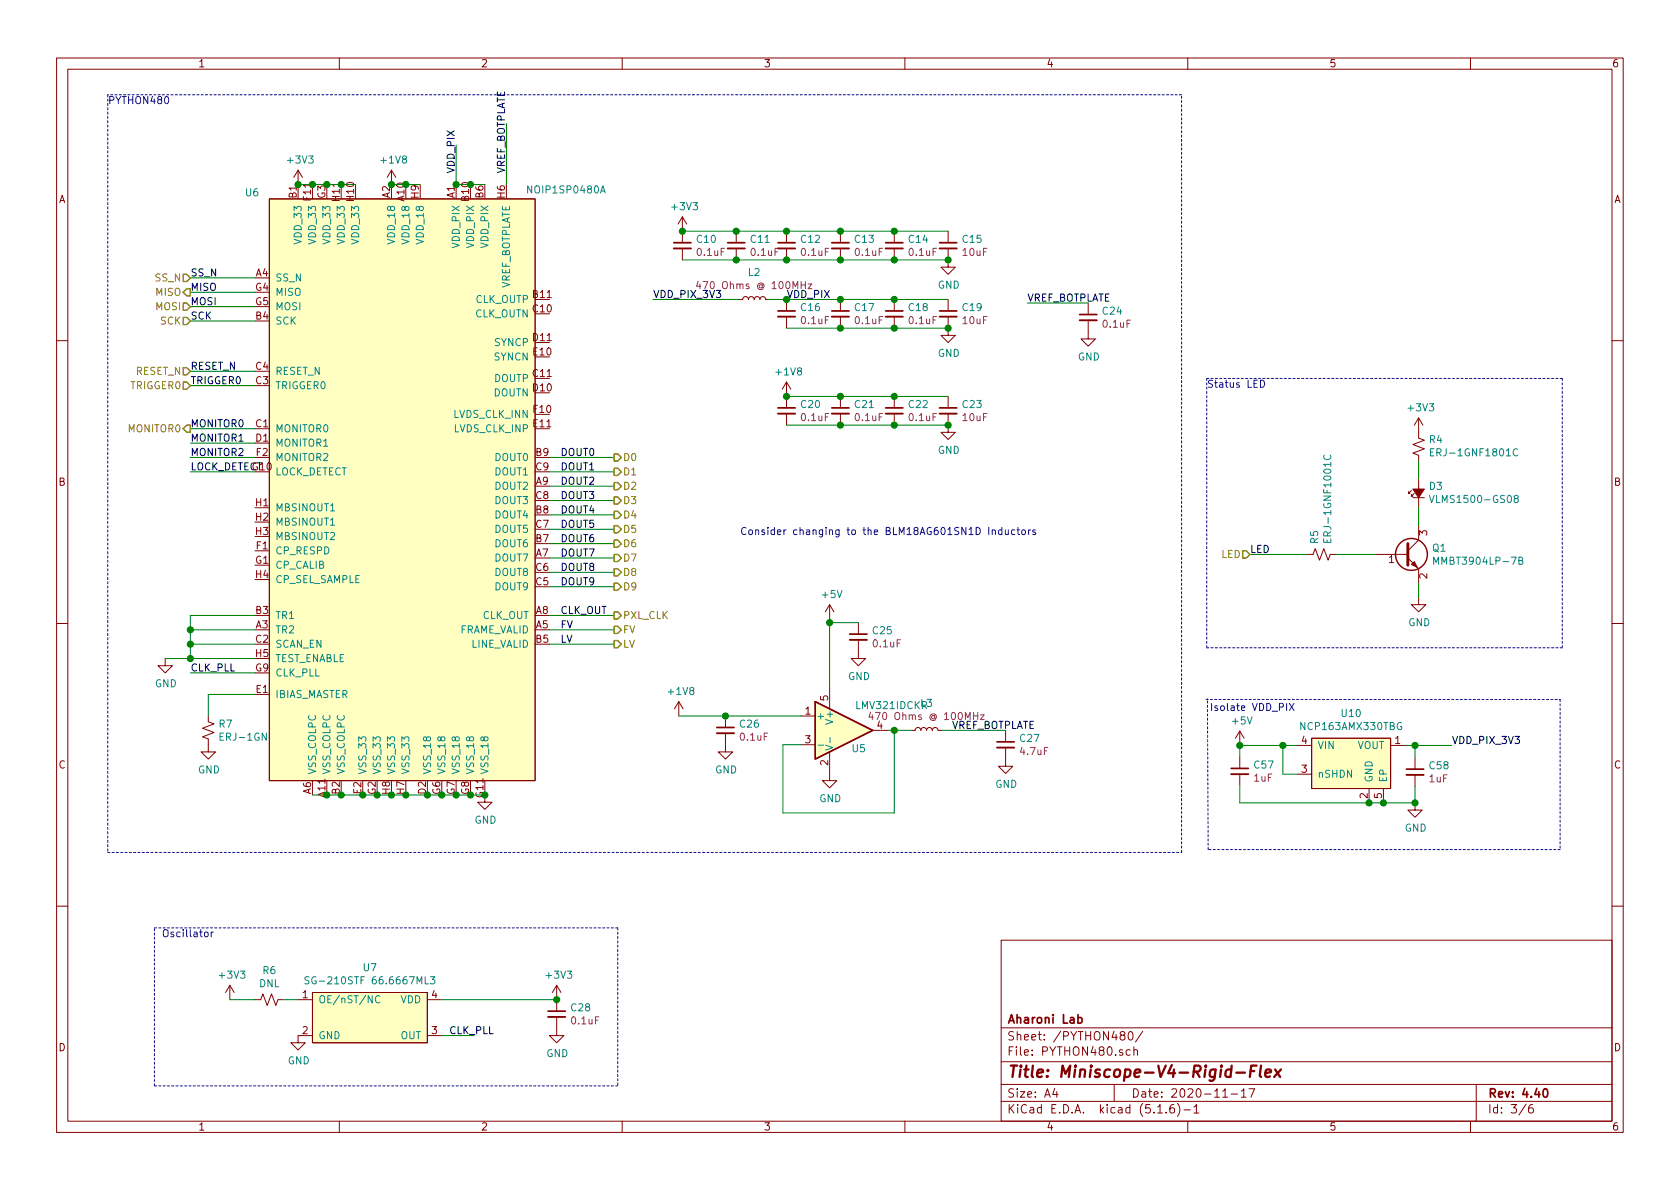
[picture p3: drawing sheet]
EESchema Schematic File Version 4
EELAYER 30 0
EELAYER END
$Descr A4 11693 8268
encoding utf-8
Sheet 3 6
Title "Miniscope-V4-Rigid-Flex"
Date "2020-11-17"
Rev "4.40"
Comp "Aharoni Lab"
Comment1 ""
Comment2 ""
Comment3 ""
Comment4 ""
$EndDescr
$Comp
L .Opamp:LMV321IDCKR U5
U 1 1
P 5875 5075
F 0 "U5" H 5925 4950 50  0000 L CNN
F 1 "LMV321IDCKR" H 5950 5250 50  0000 L CNN
F 2 ".Package_SOT:SOT_23-5P65_210X110L36X22L" H 5775 5175 50  0001 L CNN
F 3 "http://www.ti.com/lit/ds/symlink/lmv324.pdf" H 5875 5275 50  0001 C CNN
F 4 "Opamp" H 0   0   50  0001 C CNN "Note"
	1    5875 5075
	1    0    0    -1  
$EndComp
$Comp
L .Oscillator:SiT_2.5mmx2mm U7
U 1 1
P 2575 7050
F 0 "U7" H 2575 7375 50  0000 C CNN
F 1 "SG-210STF 66.6667ML3" H 2575 7284 50  0000 C CNN
F 2 ".Oscillator:OSC_CC250X200X80L70X75L" H 2525 7300 50  0001 C CNN
F 3 "https://www.sitime.com/datasheet/SiT8008" H 2525 7300 50  0001 C CNN
F 4 "2.5mmx2mm" H 0   0   50  0001 C CNN "Size"
F 5 "~66.7MHz Osc" H 0   0   50  0001 C CNN "Note"
	1    2575 7050
	1    0    0    -1  
$EndComp
$Comp
L .Capacitor:GRM033R61A104ME15D C12
U 1 1
P 5475 1700
F 0 "C12" H 5567 1746 50  0000 L CNN
F 1 "GRM033R61A104ME15D" H 5085 1870 50  0001 L CNN
F 2 ".Capacitor:C_0201_0603Metric_L" H 5535 1970 50  0001 C CNN
F 3 "http://search.murata.co.jp/Ceramy/image/img/A01X/G101/ENG/GRM033R61A104ME15-01.pdf" H 5485 1770 50  0001 C CNN
F 4 "0.1uF" H 5567 1655 50  0000 L CNN "Note"
F 5 "0201" H 5585 1520 50  0001 C CNN "Size"
	1    5475 1700
	1    0    0    -1  
$EndComp
$Comp
L .Capacitor:GRM033R61A104ME15D C13
U 1 1
P 5850 1700
F 0 "C13" H 5942 1746 50  0000 L CNN
F 1 "GRM033R61A104ME15D" H 5460 1870 50  0001 L CNN
F 2 ".Capacitor:C_0201_0603Metric_L" H 5910 1970 50  0001 C CNN
F 3 "http://search.murata.co.jp/Ceramy/image/img/A01X/G101/ENG/GRM033R61A104ME15-01.pdf" H 5860 1770 50  0001 C CNN
F 4 "0.1uF" H 5942 1655 50  0000 L CNN "Note"
F 5 "0201" H 5960 1520 50  0001 C CNN "Size"
	1    5850 1700
	1    0    0    -1  
$EndComp
$Comp
L .Capacitor:GRM033R61A104ME15D C14
U 1 1
P 6225 1700
F 0 "C14" H 6317 1746 50  0000 L CNN
F 1 "GRM033R61A104ME15D" H 5835 1870 50  0001 L CNN
F 2 ".Capacitor:C_0201_0603Metric_L" H 6285 1970 50  0001 C CNN
F 3 "http://search.murata.co.jp/Ceramy/image/img/A01X/G101/ENG/GRM033R61A104ME15-01.pdf" H 6235 1770 50  0001 C CNN
F 4 "0.1uF" H 6317 1655 50  0000 L CNN "Note"
F 5 "0201" H 6335 1520 50  0001 C CNN "Size"
	1    6225 1700
	1    0    0    -1  
$EndComp
$Comp
L .Capacitor:GRM155R60J106ME15D C15
U 1 1
P 6600 1700
F 0 "C15" H 6692 1746 50  0000 L CNN
F 1 "GRM155R60J106ME15D" H 6210 1870 50  0001 L CNN
F 2 ".Capacitor:C_0402_1005Metric_L" H 6710 1970 50  0001 C CNN
F 3 "https://search.murata.co.jp/Ceramy/image/img/A01X/G101/ENG/GRM155R60J106ME15-01.pdf" H 6610 1770 50  0001 C CNN
F 4 "10uF" H 6692 1655 50  0000 L CNN "Note"
F 5 "0402" H 6710 1520 50  0001 C CNN "Size"
	1    6600 1700
	1    0    0    -1  
$EndComp
$Comp
L .Capacitor:GRM033R61A104ME15D C10
U 1 1
P 4750 1700
F 0 "C10" H 4842 1746 50  0000 L CNN
F 1 "GRM033R61A104ME15D" H 4360 1870 50  0001 L CNN
F 2 ".Capacitor:C_0201_0603Metric_L" H 4810 1970 50  0001 C CNN
F 3 "http://search.murata.co.jp/Ceramy/image/img/A01X/G101/ENG/GRM033R61A104ME15-01.pdf" H 4760 1770 50  0001 C CNN
F 4 "0.1uF" H 4842 1655 50  0000 L CNN "Note"
F 5 "0201" H 4860 1520 50  0001 C CNN "Size"
	1    4750 1700
	1    0    0    -1  
$EndComp
$Comp
L power:+3V3 #PWR0130
U 1 1
P 4750 1600
F 0 "#PWR0130" H 4750 1450 50  0001 C CNN
F 1 "+3V3" H 4765 1773 50  0000 C CNN
F 2 "" H 4750 1600 50  0001 C CNN
F 3 "" H 4750 1600 50  0001 C CNN
	1    4750 1600
	1    0    0    -1  
$EndComp
Connection ~ 4750 1600
$Comp
L power:GND #PWR0131
U 1 1
P 6600 1800
F 0 "#PWR0131" H 6600 1550 50  0001 C CNN
F 1 "GND" H 6605 1627 50  0000 C CNN
F 2 "" H 6600 1800 50  0001 C CNN
F 3 "" H 6600 1800 50  0001 C CNN
	1    6600 1800
	1    0    0    -1  
$EndComp
$Comp
L power:+3V3 #PWR0132
U 1 1
P 2075 1275
F 0 "#PWR0132" H 2075 1125 50  0001 C CNN
F 1 "+3V3" H 2090 1448 50  0000 C CNN
F 2 "" H 2075 1275 50  0001 C CNN
F 3 "" H 2075 1275 50  0001 C CNN
	1    2075 1275
	1    0    0    -1  
$EndComp
$Comp
L .Capacitor:GRM033R61A104ME15D C21
U 1 1
P 5850 2850
F 0 "C21" H 5942 2896 50  0000 L CNN
F 1 "GRM033R61A104ME15D" H 5460 3020 50  0001 L CNN
F 2 ".Capacitor:C_0201_0603Metric_L" H 5910 3120 50  0001 C CNN
F 3 "http://search.murata.co.jp/Ceramy/image/img/A01X/G101/ENG/GRM033R61A104ME15-01.pdf" H 5860 2920 50  0001 C CNN
F 4 "0.1uF" H 5942 2805 50  0000 L CNN "Note"
F 5 "0201" H 5960 2670 50  0001 C CNN "Size"
	1    5850 2850
	1    0    0    -1  
$EndComp
$Comp
L .Capacitor:GRM033R61A104ME15D C22
U 1 1
P 6225 2850
F 0 "C22" H 6317 2896 50  0000 L CNN
F 1 "GRM033R61A104ME15D" H 5835 3020 50  0001 L CNN
F 2 ".Capacitor:C_0201_0603Metric_L" H 6285 3120 50  0001 C CNN
F 3 "http://search.murata.co.jp/Ceramy/image/img/A01X/G101/ENG/GRM033R61A104ME15-01.pdf" H 6235 2920 50  0001 C CNN
F 4 "0.1uF" H 6317 2805 50  0000 L CNN "Note"
F 5 "0201" H 6335 2670 50  0001 C CNN "Size"
	1    6225 2850
	1    0    0    -1  
$EndComp
$Comp
L .Capacitor:GRM033R61A104ME15D C20
U 1 1
P 5475 2850
F 0 "C20" H 5567 2896 50  0000 L CNN
F 1 "GRM033R61A104ME15D" H 5085 3020 50  0001 L CNN
F 2 ".Capacitor:C_0201_0603Metric_L" H 5535 3120 50  0001 C CNN
F 3 "http://search.murata.co.jp/Ceramy/image/img/A01X/G101/ENG/GRM033R61A104ME15-01.pdf" H 5485 2920 50  0001 C CNN
F 4 "0.1uF" H 5567 2805 50  0000 L CNN "Note"
F 5 "0201" H 5585 2670 50  0001 C CNN "Size"
	1    5475 2850
	1    0    0    -1  
$EndComp
$Comp
L power:+1V8 #PWR0133
U 1 1
P 5475 2750
F 0 "#PWR0133" H 5475 2600 50  0001 C CNN
F 1 "+1V8" H 5490 2923 50  0000 C CNN
F 2 "" H 5475 2750 50  0001 C CNN
F 3 "" H 5475 2750 50  0001 C CNN
	1    5475 2750
	1    0    0    -1  
$EndComp
Connection ~ 5475 2750
$Comp
L power:+1V8 #PWR0134
U 1 1
P 2725 1275
F 0 "#PWR0134" H 2725 1125 50  0001 C CNN
F 1 "+1V8" H 2740 1448 50  0000 C CNN
F 2 "" H 2725 1275 50  0001 C CNN
F 3 "" H 2725 1275 50  0001 C CNN
	1    2725 1275
	1    0    0    -1  
$EndComp
$Comp
L .Capacitor:GRM155R60J106ME15D C23
U 1 1
P 6600 2850
F 0 "C23" H 6692 2896 50  0000 L CNN
F 1 "GRM155R60J106ME15D" H 6210 3020 50  0001 L CNN
F 2 ".Capacitor:C_0402_1005Metric_L" H 6710 3120 50  0001 C CNN
F 3 "https://search.murata.co.jp/Ceramy/image/img/A01X/G101/ENG/GRM155R60J106ME15-01.pdf" H 6610 2920 50  0001 C CNN
F 4 "10uF" H 6692 2805 50  0000 L CNN "Note"
F 5 "0402" H 6710 2670 50  0001 C CNN "Size"
	1    6600 2850
	1    0    0    -1  
$EndComp
$Comp
L power:GND #PWR0135
U 1 1
P 6600 2950
F 0 "#PWR0135" H 6600 2700 50  0001 C CNN
F 1 "GND" H 6605 2777 50  0000 C CNN
F 2 "" H 6600 2950 50  0001 C CNN
F 3 "" H 6600 2950 50  0001 C CNN
	1    6600 2950
	1    0    0    -1  
$EndComp
Wire Wire Line
	5475 2750 5850 2750
Wire Wire Line
	5475 2950 5850 2950
Wire Wire Line
	4750 1600 5125 1600
Wire Wire Line
	4750 1800 5125 1800
$Comp
L .Capacitor:GRM033R61A104ME15D C11
U 1 1
P 5125 1700
F 0 "C11" H 5217 1746 50  0000 L CNN
F 1 "GRM033R61A104ME15D" H 4735 1870 50  0001 L CNN
F 2 ".Capacitor:C_0201_0603Metric_L" H 5185 1970 50  0001 C CNN
F 3 "http://search.murata.co.jp/Ceramy/image/img/A01X/G101/ENG/GRM033R61A104ME15-01.pdf" H 5135 1770 50  0001 C CNN
F 4 "0.1uF" H 5217 1655 50  0000 L CNN "Note"
F 5 "0201" H 5235 1520 50  0001 C CNN "Size"
	1    5125 1700
	1    0    0    -1  
$EndComp
Connection ~ 5125 1600
Wire Wire Line
	5125 1600 5475 1600
Connection ~ 5125 1800
Wire Wire Line
	5125 1800 5475 1800
Wire Wire Line
	5850 2750 6225 2750
Connection ~ 5850 2750
Connection ~ 6225 2750
Wire Wire Line
	6225 2750 6600 2750
Wire Wire Line
	6600 2950 6225 2950
Connection ~ 5850 2950
Connection ~ 6225 2950
Wire Wire Line
	6225 2950 5850 2950
Connection ~ 6600 2950
Wire Wire Line
	5475 1800 5850 1800
Connection ~ 5475 1800
Connection ~ 6600 1800
Connection ~ 5850 1800
Wire Wire Line
	5850 1800 6225 1800
Connection ~ 6225 1800
Wire Wire Line
	6225 1800 6600 1800
Wire Wire Line
	6600 1600 6225 1600
Connection ~ 5475 1600
Connection ~ 5850 1600
Wire Wire Line
	5850 1600 5475 1600
Connection ~ 6225 1600
Wire Wire Line
	6225 1600 5850 1600
Wire Wire Line
	3175 1275 3175 1000
Text Label 3175 1200 1    50   ~ 0
VDD_PIX
Wire Wire Line
	3525 1275 3525 850 
Text Label 3525 1200 1    50   ~ 0
VREF_BOTPLATE
$Comp
L .Capacitor:GRM033R61A104ME15D C17
U 1 1
P 5850 2175
F 0 "C17" H 5942 2221 50  0000 L CNN
F 1 "GRM033R61A104ME15D" H 5460 2345 50  0001 L CNN
F 2 ".Capacitor:C_0201_0603Metric_L" H 5910 2445 50  0001 C CNN
F 3 "http://search.murata.co.jp/Ceramy/image/img/A01X/G101/ENG/GRM033R61A104ME15-01.pdf" H 5860 2245 50  0001 C CNN
F 4 "0.1uF" H 5942 2130 50  0000 L CNN "Note"
F 5 "0201" H 5960 1995 50  0001 C CNN "Size"
	1    5850 2175
	1    0    0    -1  
$EndComp
$Comp
L .Capacitor:GRM033R61A104ME15D C18
U 1 1
P 6225 2175
F 0 "C18" H 6317 2221 50  0000 L CNN
F 1 "GRM033R61A104ME15D" H 5835 2345 50  0001 L CNN
F 2 ".Capacitor:C_0201_0603Metric_L" H 6285 2445 50  0001 C CNN
F 3 "http://search.murata.co.jp/Ceramy/image/img/A01X/G101/ENG/GRM033R61A104ME15-01.pdf" H 6235 2245 50  0001 C CNN
F 4 "0.1uF" H 6317 2130 50  0000 L CNN "Note"
F 5 "0201" H 6335 1995 50  0001 C CNN "Size"
	1    6225 2175
	1    0    0    -1  
$EndComp
$Comp
L .Capacitor:GRM033R61A104ME15D C16
U 1 1
P 5475 2175
F 0 "C16" H 5567 2221 50  0000 L CNN
F 1 "GRM033R61A104ME15D" H 5085 2345 50  0001 L CNN
F 2 ".Capacitor:C_0201_0603Metric_L" H 5535 2445 50  0001 C CNN
F 3 "http://search.murata.co.jp/Ceramy/image/img/A01X/G101/ENG/GRM033R61A104ME15-01.pdf" H 5485 2245 50  0001 C CNN
F 4 "0.1uF" H 5567 2130 50  0000 L CNN "Note"
F 5 "0201" H 5585 1995 50  0001 C CNN "Size"
	1    5475 2175
	1    0    0    -1  
$EndComp
$Comp
L .Capacitor:GRM155R60J106ME15D C19
U 1 1
P 6600 2175
F 0 "C19" H 6692 2221 50  0000 L CNN
F 1 "GRM155R60J106ME15D" H 6210 2345 50  0001 L CNN
F 2 ".Capacitor:C_0402_1005Metric_L" H 6710 2445 50  0001 C CNN
F 3 "https://search.murata.co.jp/Ceramy/image/img/A01X/G101/ENG/GRM155R60J106ME15-01.pdf" H 6610 2245 50  0001 C CNN
F 4 "10uF" H 6692 2130 50  0000 L CNN "Note"
F 5 "0402" H 6710 1995 50  0001 C CNN "Size"
	1    6600 2175
	1    0    0    -1  
$EndComp
$Comp
L power:GND #PWR0136
U 1 1
P 6600 2275
F 0 "#PWR0136" H 6600 2025 50  0001 C CNN
F 1 "GND" H 6605 2102 50  0000 C CNN
F 2 "" H 6600 2275 50  0001 C CNN
F 3 "" H 6600 2275 50  0001 C CNN
	1    6600 2275
	1    0    0    -1  
$EndComp
Wire Wire Line
	5475 2075 5850 2075
Wire Wire Line
	5475 2275 5850 2275
Wire Wire Line
	5850 2075 6225 2075
Connection ~ 5850 2075
Connection ~ 6225 2075
Wire Wire Line
	6225 2075 6600 2075
Wire Wire Line
	6600 2275 6225 2275
Connection ~ 5850 2275
Connection ~ 6225 2275
Wire Wire Line
	6225 2275 5850 2275
Connection ~ 6600 2275
Text Label 5475 2075 0    50   ~ 0
VDD_PIX
$Comp
L .Inductor:BLM18PG471SN1D L2
U 1 1
P 5250 2075
F 0 "L2" V 5435 2075 50  0000 C CNN
F 1 "BLM18PG471SN1D" H 5300 1925 50  0001 L CNN
F 2 ".Inductor:L_0603_1608Metric_L" H 5300 2375 50  0001 C CNN
F 3 "https://www.murata.com/en-us/products/productdata/8796738650142/ENFA0003.pdf" H 5250 2075 50  0001 C CNN
F 4 "470 Ohms @ 100MHz" V 5344 2075 50  0000 C CNN "Note"
F 5 "0603" H 5400 1825 50  0001 C CNN "Size"
	1    5250 2075
	0    -1   -1   0   
$EndComp
Wire Wire Line
	5475 2075 5350 2075
Connection ~ 5475 2075
Wire Wire Line
	1775 4825 1450 4825
Wire Wire Line
	1450 4825 1450 4975
$Comp
L .Device:R_Small_US R7
U 1 1
P 1450 5075
F 0 "R7" H 1518 5121 50  0000 L CNN
F 1 "ERJ-1GNF4752C" H 1518 5030 50  0000 L CNN
F 2 ".Resistor:R_0201_0603Metric_ERJ_L" H 1450 5075 50  0001 C CNN
F 3 "~" H 1450 5075 50  0001 C CNN
F 4 "47.7K 1%" H 0   0   50  0001 C CNN "Note"
F 5 "0201" H 0   0   50  0001 C CNN "Size"
	1    1450 5075
	1    0    0    -1  
$EndComp
$Comp
L power:GND #PWR0138
U 1 1
P 1450 5175
F 0 "#PWR0138" H 1450 4925 50  0001 C CNN
F 1 "GND" H 1455 5002 50  0000 C CNN
F 2 "" H 1450 5175 50  0001 C CNN
F 3 "" H 1450 5175 50  0001 C CNN
	1    1450 5175
	1    0    0    -1  
$EndComp
$Comp
L .Capacitor:GRM033R61A104ME15D C28
U 1 1
P 3875 7050
F 0 "C28" H 3967 7096 50  0000 L CNN
F 1 "GRM033R61A104ME15D" H 3485 7220 50  0001 L CNN
F 2 ".Capacitor:C_0201_0603Metric_L" H 3935 7320 50  0001 C CNN
F 3 "http://search.murata.co.jp/Ceramy/image/img/A01X/G101/ENG/GRM033R61A104ME15-01.pdf" H 3885 7120 50  0001 C CNN
F 4 "0.1uF" H 3967 7005 50  0000 L CNN "Note"
F 5 "0201" H 3985 6870 50  0001 C CNN "Size"
	1    3875 7050
	1    0    0    -1  
$EndComp
$Comp
L power:+3V3 #PWR0139
U 1 1
P 3875 6950
F 0 "#PWR0139" H 3875 6800 50  0001 C CNN
F 1 "+3V3" H 3890 7123 50  0000 C CNN
F 2 "" H 3875 6950 50  0001 C CNN
F 3 "" H 3875 6950 50  0001 C CNN
	1    3875 6950
	1    0    0    -1  
$EndComp
Wire Wire Line
	3075 7200 3300 7200
Text Label 3125 7200 0    50   ~ 0
CLK_PLL
Wire Wire Line
	3075 6950 3875 6950
Connection ~ 3875 6950
$Comp
L power:GND #PWR0140
U 1 1
P 3875 7150
F 0 "#PWR0140" H 3875 6900 50  0001 C CNN
F 1 "GND" H 3880 6977 50  0000 C CNN
F 2 "" H 3875 7150 50  0001 C CNN
F 3 "" H 3875 7150 50  0001 C CNN
	1    3875 7150
	1    0    0    -1  
$EndComp
$Comp
L power:GND #PWR0141
U 1 1
P 2075 7200
F 0 "#PWR0141" H 2075 6950 50  0001 C CNN
F 1 "GND" H 2080 7027 50  0000 C CNN
F 2 "" H 2075 7200 50  0001 C CNN
F 3 "" H 2075 7200 50  0001 C CNN
	1    2075 7200
	1    0    0    -1  
$EndComp
$Comp
L .Device:R_Small_US R6
U 1 1
P 1875 6950
F 0 "R6" V 1670 6950 50  0000 C CNN
F 1 "DNL" V 1761 6950 50  0000 C CNN
F 2 ".Resistor:R_0201_0603Metric_ERJ_L" H 1875 6950 50  0001 C CNN
F 3 "~" H 1875 6950 50  0001 C CNN
F 4 "DNL" H 0   0   50  0001 C CNN "Note"
F 5 "0201" H 0   0   50  0001 C CNN "Size"
	1    1875 6950
	0    1    1    0   
$EndComp
$Comp
L power:+3V3 #PWR0142
U 1 1
P 1600 6950
F 0 "#PWR0142" H 1600 6800 50  0001 C CNN
F 1 "+3V3" H 1615 7123 50  0000 C CNN
F 2 "" H 1600 6950 50  0001 C CNN
F 3 "" H 1600 6950 50  0001 C CNN
	1    1600 6950
	1    0    0    -1  
$EndComp
Wire Wire Line
	2075 6950 1975 6950
Wire Wire Line
	1775 6950 1600 6950
$Comp
L power:GND #PWR0143
U 1 1
P 5775 5375
F 0 "#PWR0143" H 5775 5125 50  0001 C CNN
F 1 "GND" H 5780 5202 50  0000 C CNN
F 2 "" H 5775 5375 50  0001 C CNN
F 3 "" H 5775 5375 50  0001 C CNN
	1    5775 5375
	1    0    0    -1  
$EndComp
$Comp
L power:+5V #PWR0144
U 1 1
P 5775 4300
F 0 "#PWR0144" H 5775 4150 50  0001 C CNN
F 1 "+5V" H 5790 4473 50  0000 C CNN
F 2 "" H 5775 4300 50  0001 C CNN
F 3 "" H 5775 4300 50  0001 C CNN
	1    5775 4300
	1    0    0    -1  
$EndComp
Wire Wire Line
	5775 4300 5775 4325
$Comp
L .Capacitor:GRM033R61A104ME15D C25
U 1 1
P 5975 4425
F 0 "C25" H 6067 4471 50  0000 L CNN
F 1 "GRM033R61A104ME15D" H 5585 4595 50  0001 L CNN
F 2 ".Capacitor:C_0201_0603Metric_L" H 6035 4695 50  0001 C CNN
F 3 "http://search.murata.co.jp/Ceramy/image/img/A01X/G101/ENG/GRM033R61A104ME15-01.pdf" H 5985 4495 50  0001 C CNN
F 4 "0.1uF" H 6067 4380 50  0000 L CNN "Note"
F 5 "0201" H 6085 4245 50  0001 C CNN "Size"
	1    5975 4425
	1    0    0    -1  
$EndComp
Wire Wire Line
	5975 4325 5775 4325
Connection ~ 5775 4325
Wire Wire Line
	5775 4325 5775 4775
$Comp
L power:GND #PWR0145
U 1 1
P 5975 4525
F 0 "#PWR0145" H 5975 4275 50  0001 C CNN
F 1 "GND" H 5980 4352 50  0000 C CNN
F 2 "" H 5975 4525 50  0001 C CNN
F 3 "" H 5975 4525 50  0001 C CNN
	1    5975 4525
	1    0    0    -1  
$EndComp
Wire Wire Line
	6175 5075 6225 5075
Wire Wire Line
	6225 5075 6225 5650
Wire Wire Line
	6225 5650 5450 5650
Wire Wire Line
	5450 5650 5450 5175
Wire Wire Line
	5450 5175 5575 5175
Text Notes 5150 3725 0    50   ~ 0
Consider changing to the BLM18AG601SN1D Inductors
$Comp
L .Inductor:BLM18PG471SN1D L3
U 1 1
P 6450 5075
F 0 "L3" V 6635 5075 50  0000 C CNN
F 1 "BLM18PG471SN1D" H 6500 4925 50  0001 L CNN
F 2 ".Inductor:L_0603_1608Metric_L" H 6500 5375 50  0001 C CNN
F 3 "https://www.murata.com/en-us/products/productdata/8796738650142/ENFA0003.pdf" H 6450 5075 50  0001 C CNN
F 4 "470 Ohms @ 100MHz" V 6544 5075 50  0000 C CNN "Note"
F 5 "0603" H 6600 4825 50  0001 C CNN "Size"
	1    6450 5075
	0    -1   -1   0   
$EndComp
Wire Wire Line
	6225 5075 6350 5075
Connection ~ 6225 5075
Wire Wire Line
	6550 5075 7000 5075
Text Label 6625 5075 0    50   ~ 0
VREF_BOTPLATE
$Comp
L .Capacitor:GRM188R61E475KE11D C27
U 1 1
P 7000 5175
F 0 "C27" H 7092 5221 50  0000 L CNN
F 1 "GRM188R61E475KE11D" H 6610 5345 50  0001 L CNN
F 2 ".Capacitor:C_0603_1608Metric_L" H 7110 5445 50  0001 C CNN
F 3 "https://www.murata.com/~/media/webrenewal/support/library/catalog/products/capacitor/mlcc/c02e.ashx?la=en-us" H 7010 5245 50  0001 C CNN
F 4 "4.7uF" H 7092 5130 50  0000 L CNN "Note"
F 5 "0603" H 7110 4995 50  0001 C CNN "Size"
	1    7000 5175
	1    0    0    -1  
$EndComp
$Comp
L power:GND #PWR0146
U 1 1
P 7000 5275
F 0 "#PWR0146" H 7000 5025 50  0001 C CNN
F 1 "GND" H 7005 5102 50  0000 C CNN
F 2 "" H 7000 5275 50  0001 C CNN
F 3 "" H 7000 5275 50  0001 C CNN
	1    7000 5275
	1    0    0    -1  
$EndComp
$Comp
L .Capacitor:GRM033R61A104ME15D C26
U 1 1
P 5050 5075
F 0 "C26" H 5142 5121 50  0000 L CNN
F 1 "GRM033R61A104ME15D" H 4660 5245 50  0001 L CNN
F 2 ".Capacitor:C_0201_0603Metric_L" H 5110 5345 50  0001 C CNN
F 3 "http://search.murata.co.jp/Ceramy/image/img/A01X/G101/ENG/GRM033R61A104ME15-01.pdf" H 5060 5145 50  0001 C CNN
F 4 "0.1uF" H 5142 5030 50  0000 L CNN "Note"
F 5 "0201" H 5160 4895 50  0001 C CNN "Size"
	1    5050 5075
	1    0    0    -1  
$EndComp
Wire Wire Line
	5575 4975 5050 4975
$Comp
L power:GND #PWR0147
U 1 1
P 5050 5175
F 0 "#PWR0147" H 5050 4925 50  0001 C CNN
F 1 "GND" H 5055 5002 50  0000 C CNN
F 2 "" H 5050 5175 50  0001 C CNN
F 3 "" H 5050 5175 50  0001 C CNN
	1    5050 5175
	1    0    0    -1  
$EndComp
Wire Wire Line
	5050 4975 4725 4975
Connection ~ 5050 4975
$Comp
L .Device:LED_Small_ALT D3
U 1 1
P 9875 3425
F 0 "D3" V 9921 3357 50  0000 R CNN
F 1 "VLMS1500-GS08" V 9830 3357 50  0000 R CNN
F 2 "LED_SMD:LED_0402_1005Metric" V 9875 3425 50  0001 C CNN
F 3 "~" V 9875 3425 50  0001 C CNN
F 4 "RED" H 0   0   50  0001 C CNN "Note"
F 5 "0402" H 0   0   50  0001 C CNN "Size"
	1    9875 3425
	0    -1   -1   0   
$EndComp
Wire Wire Line
	9875 3325 9875 3200
$Comp
L .Device:R_Small_US R4
U 1 1
P 9875 3100
F 0 "R4" H 9807 3054 50  0000 R CNN
F 1 "ERJ-1GNF1801C" H 9807 3145 50  0000 R CNN
F 2 ".Resistor:R_0201_0603Metric_ERJ_L" H 9875 3100 50  0001 C CNN
F 3 "~" H 9875 3100 50  0001 C CNN
F 4 "1.8K" H 0   0   50  0001 C CNN "Note"
F 5 "0201" H 0   0   50  0001 C CNN "Size"
	1    9875 3100
	-1   0    0    1   
$EndComp
$Comp
L power:+3V3 #PWR0148
U 1 1
P 9875 3000
F 0 "#PWR0148" H 9875 2850 50  0001 C CNN
F 1 "+3V3" H 9890 3173 50  0000 C CNN
F 2 "" H 9875 3000 50  0001 C CNN
F 3 "" H 9875 3000 50  0001 C CNN
	1    9875 3000
	1    0    0    -1  
$EndComp
$Comp
L .Image_Sensor:NOIP1SN0480A U6
U 1 1
P 2725 3275
AR Path="/5C8BAAAC" Ref="U6"  Part="1" 
AR Path="/5D79BADA/5C8BAAAC" Ref="U6"  Part="1" 
F 0 "U6" H 1755 5220 50  0000 C CNN
F 1 "NOIP1SP0480A" H 3940 5240 50  0000 C CNN
F 2 ".Package_BGA:BGA88CP50_8X11_493X613X75B25" H 2625 5675 50  0001 C CNN
F 3 "https://www.onsemi.com/pub/Collateral/NOIP1SN0480A-D.PDF" H 2475 5325 50  0001 C CNN
	1    2725 3275
	1    0    0    -1  
$EndComp
Wire Wire Line
	3825 3175 4275 3175
Wire Wire Line
	3825 3275 4275 3275
Wire Wire Line
	3825 3375 4275 3375
Wire Wire Line
	3825 3475 4275 3475
Wire Wire Line
	3825 3575 4275 3575
Wire Wire Line
	3825 3675 4275 3675
Wire Wire Line
	3825 3775 4275 3775
Wire Wire Line
	3825 3875 4275 3875
Wire Wire Line
	3825 3975 4275 3975
Wire Wire Line
	3825 4075 4275 4075
Text Label 3900 3175 0    50   ~ 0
DOUT0
Text Label 3900 3275 0    50   ~ 0
DOUT1
Text Label 3900 3375 0    50   ~ 0
DOUT2
Text Label 3900 3475 0    50   ~ 0
DOUT3
Text Label 3900 3575 0    50   ~ 0
DOUT4
Text Label 3900 3675 0    50   ~ 0
DOUT5
Text Label 3900 3775 0    50   ~ 0
DOUT6
Text Label 3900 3875 0    50   ~ 0
DOUT7
Text Label 3900 3975 0    50   ~ 0
DOUT8
Text Label 3900 4075 0    50   ~ 0
DOUT9
Wire Wire Line
	3825 4275 4275 4275
Wire Wire Line
	3825 4375 4275 4375
Wire Wire Line
	3825 4475 4275 4475
Text Label 3900 4275 0    50   ~ 0
CLK_OUT
Text Label 3900 4375 0    50   ~ 0
FV
Text Label 3900 4475 0    50   ~ 0
LV
$Comp
L power:GND #PWR0149
U 1 1
P 3375 5525
F 0 "#PWR0149" H 3375 5275 50  0001 C CNN
F 1 "GND" H 3380 5352 50  0000 C CNN
F 2 "" H 3375 5525 50  0001 C CNN
F 3 "" H 3375 5525 50  0001 C CNN
	1    3375 5525
	1    0    0    -1  
$EndComp
Wire Wire Line
	1325 1925 1775 1925
Wire Wire Line
	1325 2025 1775 2025
Wire Wire Line
	1325 2125 1775 2125
Wire Wire Line
	1325 2225 1775 2225
Text Label 1325 1925 0    50   ~ 0
SS_N
Text Label 1325 2025 0    50   ~ 0
MISO
Text Label 1325 2125 0    50   ~ 0
MOSI
Text Label 1325 2225 0    50   ~ 0
SCK
Wire Wire Line
	1325 2575 1775 2575
Wire Wire Line
	1325 2675 1775 2675
Wire Wire Line
	1325 2975 1775 2975
Wire Wire Line
	1325 3075 1775 3075
Wire Wire Line
	1325 3175 1775 3175
Wire Wire Line
	1325 3275 1775 3275
Text Label 1325 2975 0    50   ~ 0
MONITOR0
Text Label 1325 3075 0    50   ~ 0
MONITOR1
Text Label 1325 3175 0    50   ~ 0
MONITOR2
Text Label 1325 3275 0    50   ~ 0
LOCK_DETECT
Wire Wire Line
	1325 4275 1775 4275
Wire Wire Line
	1325 4375 1775 4375
Wire Wire Line
	1325 4475 1775 4475
Wire Wire Line
	1325 4575 1775 4575
Wire Wire Line
	1325 4675 1775 4675
Text Label 1325 4675 0    50   ~ 0
CLK_PLL
Wire Wire Line
	1325 4575 1325 4475
Connection ~ 1325 4375
Wire Wire Line
	1325 4375 1325 4275
Connection ~ 1325 4475
Wire Wire Line
	1325 4475 1325 4375
Wire Wire Line
	1325 4575 1150 4575
Connection ~ 1325 4575
$Comp
L power:GND #PWR0150
U 1 1
P 1150 4575
F 0 "#PWR0150" H 1150 4325 50  0001 C CNN
F 1 "GND" H 1155 4402 50  0000 C CNN
F 2 "" H 1150 4575 50  0001 C CNN
F 3 "" H 1150 4575 50  0001 C CNN
	1    1150 4575
	1    0    0    -1  
$EndComp
Text Label 1325 2575 0    50   ~ 0
RESET_N
Text Label 1325 2675 0    50   ~ 0
TRIGGER0
$Comp
L .Capacitor:GRM033R61A104ME15D C24
U 1 1
P 7575 2200
F 0 "C24" H 7667 2246 50  0000 L CNN
F 1 "GRM033R61A104ME15D" H 7185 2370 50  0001 L CNN
F 2 ".Capacitor:C_0201_0603Metric_L" H 7635 2470 50  0001 C CNN
F 3 "http://search.murata.co.jp/Ceramy/image/img/A01X/G101/ENG/GRM033R61A104ME15-01.pdf" H 7585 2270 50  0001 C CNN
F 4 "0.1uF" H 7667 2155 50  0000 L CNN "Note"
F 5 "0201" H 7685 2020 50  0001 C CNN "Size"
	1    7575 2200
	1    0    0    -1  
$EndComp
$Comp
L power:GND #PWR0151
U 1 1
P 7575 2300
F 0 "#PWR0151" H 7575 2050 50  0001 C CNN
F 1 "GND" H 7580 2127 50  0000 C CNN
F 2 "" H 7575 2300 50  0001 C CNN
F 3 "" H 7575 2300 50  0001 C CNN
	1    7575 2300
	1    0    0    -1  
$EndComp
Wire Wire Line
	7575 2100 7150 2100
Text Label 7150 2100 0    50   ~ 0
VREF_BOTPLATE
$Comp
L power:+1V8 #PWR0152
U 1 1
P 4725 4975
F 0 "#PWR0152" H 4725 4825 50  0001 C CNN
F 1 "+1V8" H 4740 5148 50  0000 C CNN
F 2 "" H 4725 4975 50  0001 C CNN
F 3 "" H 4725 4975 50  0001 C CNN
	1    4725 4975
	1    0    0    -1  
$EndComp
$Comp
L .Transistor:MMBT3904LP-7B Q1
U 1 1
P 9775 3850
F 0 "Q1" H 9966 3896 50  0000 L CNN
F 1 "MMBT3904LP-7B" H 9966 3805 50  0000 L CNN
F 2 ".Transistor:TRXDFN3_101X61X53L25X15N" H 9975 3775 50  0001 L CIN
F 3 "https://www.diodes.com/assets/Datasheets/ds31835.pdf" H 9775 3850 50  0001 L CNN
F 4 "Trans NPN" H 0   0   50  0001 C CNN "Note"
F 5 "3-UFDFN" H 0   0   50  0001 C CNN "Size"
	1    9775 3850
	1    0    0    -1  
$EndComp
Wire Wire Line
	9875 3525 9875 3650
Wire Wire Line
	9875 4050 9875 4150
Wire Wire Line
	9575 3850 9300 3850
$Comp
L power:GND #PWR0153
U 1 1
P 9875 4150
F 0 "#PWR0153" H 9875 3900 50  0001 C CNN
F 1 "GND" H 9880 3977 50  0000 C CNN
F 2 "" H 9875 4150 50  0001 C CNN
F 3 "" H 9875 4150 50  0001 C CNN
	1    9875 4150
	1    0    0    -1  
$EndComp
$Comp
L .Device:R_Small_US R5
U 1 1
P 9200 3850
F 0 "R5" H 9132 3804 50  0000 R CNN
F 1 "ERJ-1GNF1001C" H 9132 3895 50  0000 R CNN
F 2 ".Resistor:R_0201_0603Metric_ERJ_L" H 9200 3850 50  0001 C CNN
F 3 "~" H 9200 3850 50  0001 C CNN
F 4 "1K" H 0   0   50  0001 C CNN "Note"
F 5 "0201" H 0   0   50  0001 C CNN "Size"
	1    9200 3850
	0    1    1    0   
$EndComp
Wire Wire Line
	9100 3850 8700 3850
Text Label 8700 3850 0    50   ~ 0
LED
Text HLabel 4275 3175 2    50   Output ~ 0
D0
Text HLabel 4275 3375 2    50   Output ~ 0
D2
Text HLabel 4275 3275 2    50   Output ~ 0
D1
Text HLabel 4275 3475 2    50   Output ~ 0
D3
Text HLabel 4275 4275 2    50   Output ~ 0
PXL_CLK
Text HLabel 4275 3575 2    50   Output ~ 0
D4
Text HLabel 4275 3675 2    50   Output ~ 0
D5
Text HLabel 4275 3875 2    50   Output ~ 0
D7
Text HLabel 4275 3775 2    50   Output ~ 0
D6
Text HLabel 4275 3975 2    50   Output ~ 0
D8
Text HLabel 4275 4075 2    50   Output ~ 0
D9
Text HLabel 4275 4375 2    50   Output ~ 0
FV
Text HLabel 4275 4475 2    50   Output ~ 0
LV
Text HLabel 1325 2125 0    50   Input ~ 0
MOSI
Text HLabel 1325 2025 0    50   Output ~ 0
MISO
Text HLabel 1325 2975 0    50   Output ~ 0
MONITOR0
Text HLabel 1325 2675 0    50   Input ~ 0
TRIGGER0
Text HLabel 1325 2575 0    50   Input ~ 0
RESET_N
Text HLabel 1325 2225 0    50   Input ~ 0
SCK
Text HLabel 1325 1925 0    50   Input ~ 0
SS_N
Wire Notes Line
	750  650  750  5925
Wire Notes Line
	750  5925 8225 5925
Wire Notes Line
	8225 5925 8225 650 
Wire Notes Line
	8225 650  750  650 
Text Notes 750  725  0    50   ~ 0
PYTHON480
Wire Notes Line
	8400 2625 8400 4500
Wire Notes Line
	8400 4500 10875 4500
Wire Notes Line
	10875 4500 10875 2625
Wire Notes Line
	10875 2625 8400 2625
Text Notes 8400 2700 0    50   ~ 0
Status LED
Text HLabel 8700 3850 0    50   Input ~ 0
LED
Wire Notes Line
	1075 6450 4300 6450
Wire Notes Line
	4300 6450 4300 7550
Wire Notes Line
	4300 7550 1075 7550
Wire Notes Line
	1075 7550 1075 6450
Text Notes 1125 6525 0    50   ~ 0
Oscillator
Wire Wire Line
	2175 5525 2275 5525
Connection ~ 3375 5525
Connection ~ 2275 5525
Wire Wire Line
	2275 5525 2375 5525
Connection ~ 2375 5525
Wire Wire Line
	2375 5525 2525 5525
Connection ~ 2525 5525
Wire Wire Line
	2525 5525 2625 5525
Connection ~ 2625 5525
Wire Wire Line
	2625 5525 2725 5525
Connection ~ 2725 5525
Wire Wire Line
	2725 5525 2825 5525
Connection ~ 2825 5525
Wire Wire Line
	2825 5525 2975 5525
Connection ~ 2975 5525
Wire Wire Line
	2975 5525 3075 5525
Connection ~ 3075 5525
Wire Wire Line
	3075 5525 3175 5525
Connection ~ 3175 5525
Wire Wire Line
	3175 5525 3275 5525
Connection ~ 3275 5525
Wire Wire Line
	3275 5525 3375 5525
Wire Wire Line
	2475 1275 2375 1275
Connection ~ 2075 1275
Connection ~ 2175 1275
Wire Wire Line
	2175 1275 2075 1275
Connection ~ 2275 1275
Wire Wire Line
	2275 1275 2175 1275
Connection ~ 2375 1275
Wire Wire Line
	2375 1275 2275 1275
Wire Wire Line
	2925 1275 2825 1275
Connection ~ 2725 1275
Connection ~ 2825 1275
Wire Wire Line
	2825 1275 2725 1275
Wire Wire Line
	3375 1275 3275 1275
Connection ~ 3175 1275
Connection ~ 3275 1275
Wire Wire Line
	3275 1275 3175 1275
$Comp
L .Regulator_Linear:MCP1711 U10
U 1 1
P 9230 5180
F 0 "U10" H 9405 5405 50  0000 C CNN
F 1 "NCP163AMX330TBG" H 9405 5314 50  0000 C CNN
F 2 ".Package_QFN:UQFN_MCP1711" H 9230 5180 50  0001 C CNN
F 3 "http://ww1.microchip.com/downloads/en/DeviceDoc/20005415D.pdf" H 9230 5180 50  0001 C CNN
	1    9230 5180
	1    0    0    -1  
$EndComp
$Comp
L power:+5V #PWR06
U 1 1
P 8630 5180
F 0 "#PWR06" H 8630 5030 50  0001 C CNN
F 1 "+5V" H 8645 5353 50  0000 C CNN
F 2 "" H 8630 5180 50  0001 C CNN
F 3 "" H 8630 5180 50  0001 C CNN
	1    8630 5180
	1    0    0    -1  
$EndComp
$Comp
L power:GND #PWR07
U 1 1
P 9850 5580
F 0 "#PWR07" H 9850 5330 50  0001 C CNN
F 1 "GND" H 9855 5407 50  0000 C CNN
F 2 "" H 9850 5580 50  0001 C CNN
F 3 "" H 9850 5580 50  0001 C CNN
	1    9850 5580
	1    0    0    -1  
$EndComp
Text Label 4545 2075 0    50   ~ 0
VDD_PIX_3V3
Wire Wire Line
	4545 2075 5150 2075
Text Label 10105 5180 0    50   ~ 0
VDD_PIX_3V3
Wire Wire Line
	9780 5180 9850 5180
Wire Wire Line
	9030 5180 8930 5180
Wire Wire Line
	9030 5380 8930 5380
Wire Wire Line
	8930 5380 8930 5180
Connection ~ 8930 5180
Wire Wire Line
	8930 5180 8630 5180
$Comp
L .Capacitor:GRM033R61A104ME15D C57
U 1 1
P 8630 5360
F 0 "C57" H 8722 5406 50  0000 L CNN
F 1 "GRM033R61A104ME15D" H 8240 5530 50  0001 L CNN
F 2 ".Capacitor:C_0201_0603Metric_L" H 8690 5630 50  0001 C CNN
F 3 "http://search.murata.co.jp/Ceramy/image/img/A01X/G101/ENG/GRM033R61A104ME15-01.pdf" H 8640 5430 50  0001 C CNN
F 4 "1uF" H 8722 5315 50  0000 L CNN "Note"
F 5 "0201" H 8740 5180 50  0001 C CNN "Size"
	1    8630 5360
	1    0    0    -1  
$EndComp
Wire Wire Line
	8630 5180 8630 5260
Connection ~ 8630 5180
Wire Wire Line
	9630 5580 9530 5580
Wire Wire Line
	8630 5580 8630 5460
Connection ~ 9530 5580
Wire Wire Line
	9530 5580 8630 5580
$Comp
L .Capacitor:GRM033R61A104ME15D C58
U 1 1
P 9850 5365
F 0 "C58" H 9942 5411 50  0000 L CNN
F 1 "GRM033R61A104ME15D" H 9460 5535 50  0001 L CNN
F 2 ".Capacitor:C_0201_0603Metric_L" H 9910 5635 50  0001 C CNN
F 3 "http://search.murata.co.jp/Ceramy/image/img/A01X/G101/ENG/GRM033R61A104ME15-01.pdf" H 9860 5435 50  0001 C CNN
F 4 "1uF" H 9942 5320 50  0000 L CNN "Note"
F 5 "0201" H 9960 5185 50  0001 C CNN "Size"
	1    9850 5365
	1    0    0    -1  
$EndComp
Wire Wire Line
	9850 5265 9850 5180
Connection ~ 9850 5180
Wire Wire Line
	9850 5180 10105 5180
Wire Wire Line
	9850 5465 9850 5580
Wire Wire Line
	9850 5580 9630 5580
Connection ~ 9630 5580
Connection ~ 9850 5580
Wire Notes Line
	8395 4860 10860 4860
Wire Notes Line
	10860 4860 10860 5905
Wire Notes Line
	10860 5905 8410 5905
Wire Notes Line
	8410 5905 8405 4855
Text Notes 8420 4950 0    50   ~ 0
Isolate VDD_PIX
$EndSCHEMATC
